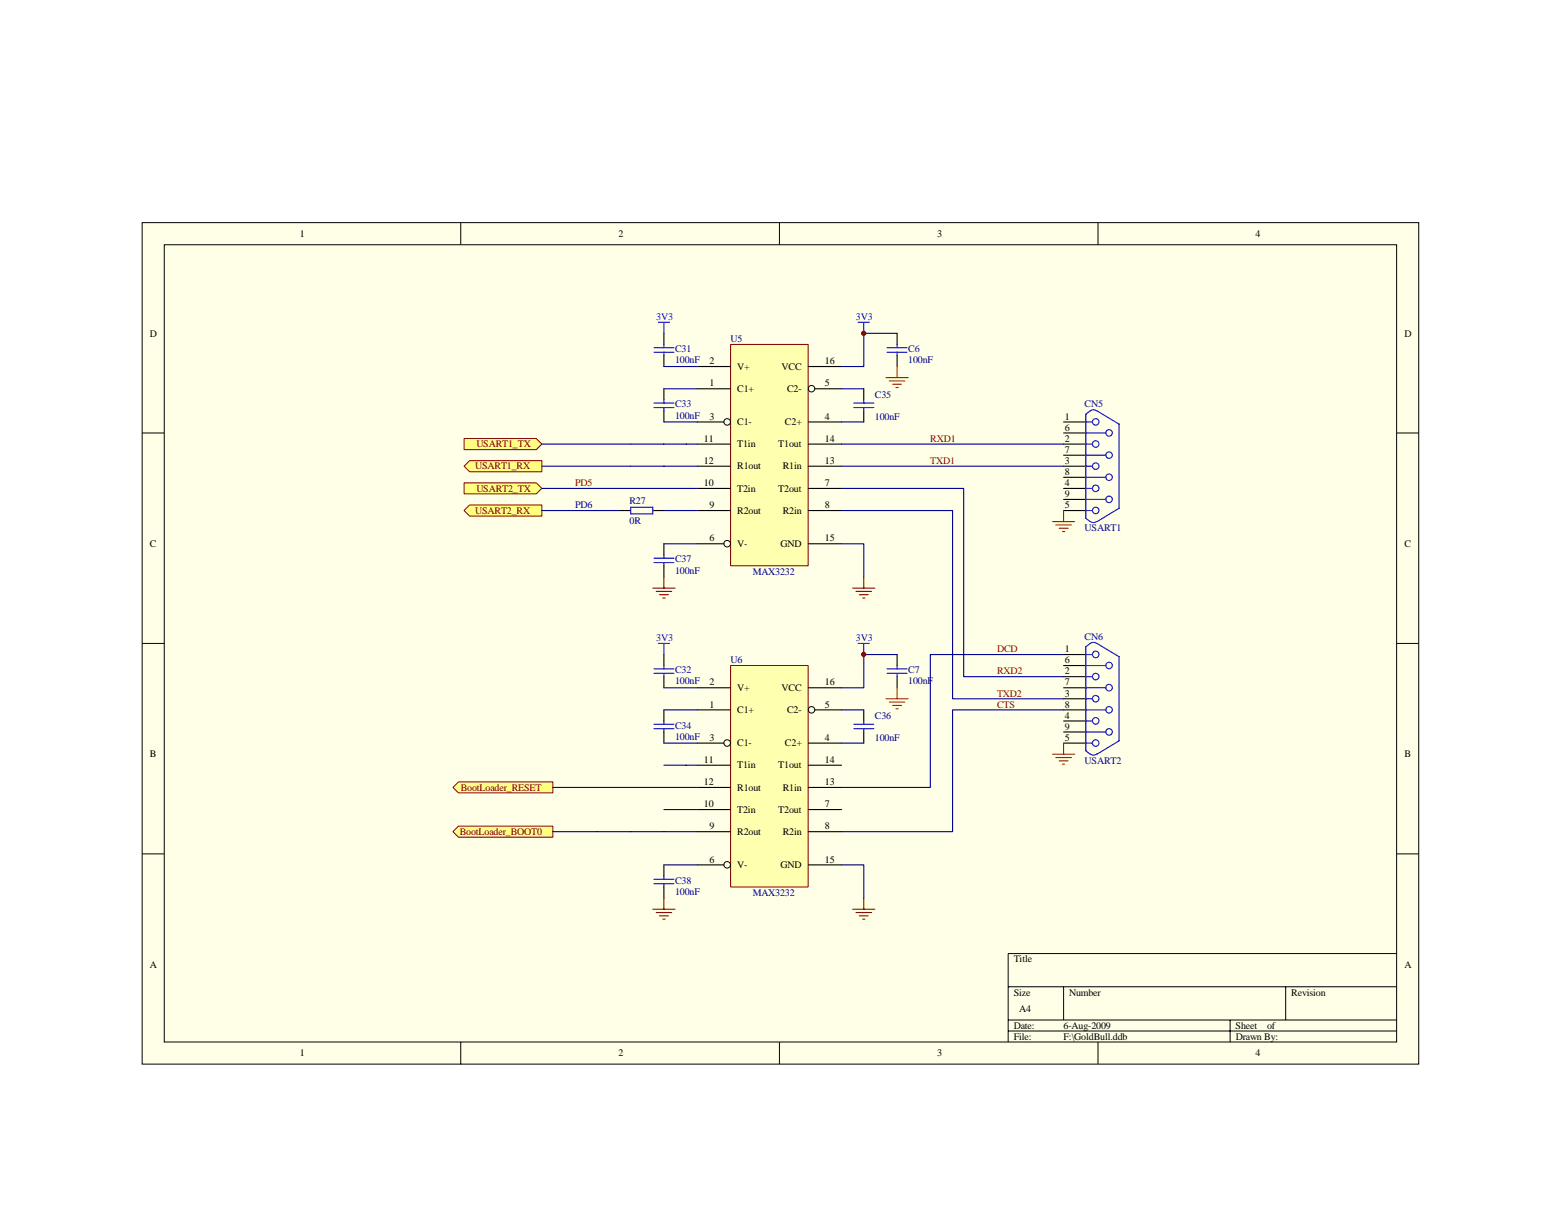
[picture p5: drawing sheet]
<svg xmlns="http://www.w3.org/2000/svg" width="279mm" height="216mm" viewBox="0 0 279 216" stroke-linecap="round" stroke-linejoin="round" font-family="sans-serif">
<path d="M25.4 39.9h228.5v150.6h-228.5z" fill="#ffffe8"/>
<g fill="none" stroke="#000" stroke-width=".18">
<path d="M25.4 39.9h228.5v150.6h-228.5zM82.5 39.9v3.9M139.5 39.9v3.9M196.5 39.9v3.9M29.4 43.8h220.6v142.7h-220.6zM25.4 77.5h4M250 77.5h4M25.4 115.2h4M250 115.2h4M25.4 152.9h4M250 152.9h4M180.4 176.7h69.6"/>
<path d="M190.4 176.7v5.9M230.1 176.7v5.9M250 170.7h-69.6v15.9M82.5 186.6v3.9M139.5 186.6v3.9M180.4 182.6h69.6M180.4 184.6h69.6M196.5 186.6v3.9M220.2 182.6v4"/>
</g>
<path d="M190.4 117.2h4M190.4 119.1h4M190.4 121.1h4M190.4 123.1h4M190.4 125.1h4M190.4 127.1h4M190.4 129.1h4M190.4 131h4M190.4 133h4" fill="none" stroke="#000" stroke-width=".2"/>
<g fill="none" stroke="#00f" stroke-width=".2">
<path d="M194.4 119.1h3.5M194.4 117.2h1.1M196.3 115.2l-.6-.2a1.93 1.93 0 0 0-1.3 .8v18.6a2.15 2.15 0 0 0 1.3 .8l.6-.2M196.3 115.2l4 2.4v15l-4 2.4M194.4 133h1.1M194.4 131h3.5M194.4 129.1h1.1M194.4 127.1h3.5M194.4 125.1h1.1M194.4 123.1h3.5M194.4 121.1h1.1"/>
<circle cx="196.1" cy="117.2" r=".59"/>
<circle cx="198.5" cy="119.1" r=".58"/>
<circle cx="196.1" cy="129" r=".59"/>
<circle cx="196.1" cy="125.1" r=".58"/>
<circle cx="196.1" cy="121.1" r=".58"/>
<circle cx="196.1" cy="133" r=".58"/>
<circle cx="198.5" cy="123.1" r=".59"/>
<circle cx="198.5" cy="131" r=".58"/>
<circle cx="198.5" cy="127.1" r=".58"/>
</g>
<path d="M188.4 135h4M189 135.6h2.8M189.6 136.2h1.6M190.2 136.8h.4M190.4 133v2" fill="none" stroke="#f00" stroke-width=".2"/>
<g fill="#ffff80" stroke="#800000" stroke-width=".18">
<path d="M82.1 147.9h16.9v2h-16.9l-1-1z" fill-rule="evenodd"/>
<path d="M82.1 140h16.9v1.9h-16.9l-1-.9z" fill-rule="evenodd"/>
<path d="M83.1 78.5h12.9l1 1-1 1h-12.9z" fill-rule="evenodd"/>
<path d="M84.1 82.5h12.9v2h-12.9l-1-1z" fill-rule="evenodd"/>
</g>
<path d="M152.6 162.8h4M153.2 163.4h2.8M153.8 164h1.6M154.4 164.5h.4M154.6 160.8v2" fill="none" stroke="#800000" stroke-width=".2"/>
<path d="M130.8 119.2h13.9v39.6h-13.9z" fill="#ffffb0"/>
<path d="M130.8 119.1h13.9v39.7h-13.9z" fill="none" stroke="#800000" stroke-width=".18"/>
<g fill="none" stroke="#000" stroke-width=".2">
<path d="M190.4 75.5h4M190.4 77.5h4M190.4 79.5h4M190.4 81.5h4M190.4 83.5h4M190.4 85.4h4M190.4 87.4h4M190.4 89.4h4M190.4 91.4h4M118.8 117.2v1.9M118.8 121.1v2M118.8 127.1v2"/>
<path d="M118.8 131v2M124.8 137h6M124.8 127.1h6M124.8 133h4.8M124.8 123.1h6M144.7 137h5.9M144.7 133h5.9M144.7 123.1h5.9M145.9 127.1h4.7M154.6 127.1v2M154.6 131v2M118.8 154.8v2"/>
<path d="M118.8 158.8v2M124.8 148.9h6M124.8 141h6M124.8 144.9h6M124.8 154.8h4.8M144.7 148.9h5.9M144.7 141h5.9M144.7 144.9h5.9M144.7 154.8h5.9"/>
</g>
<g fill="none" stroke="#000" stroke-width=".18">
<circle cx="130.2" cy="133" r=".59"/>
<circle cx="145.3" cy="127.1" r=".58"/>
<circle cx="130.2" cy="154.8" r=".59"/>
</g>
<g fill="none" stroke="#00f" stroke-width=".2">
<path d="M194.4 79.5h1.1M194.4 77.5h3.5M194.4 75.5h1.1M196.3 73.6l-.6-.2a1.93 1.93 0 0 0-1.3 .7v18.7l.7 .6M196.3 73.6l4 2.3v15.1l-4 2.4M194.4 91.4h1.1M194.4 89.4h3.5M194.4 87.4h1.1M194.4 85.4h3.5M194.4 83.5h1.1M194.4 81.5h3.5M195.1 93.3l.6 .3 .6-.3"/>
<path d="M117.1 119.7h3.5M118.8 119.1v.6M117.1 130.5h3.5M117.1 129.7h3.5M117.1 120.5h3.5M118.8 120.5v.6M118.8 129.1v.6M118.8 130.5v.5M152.8 130.5h3.6M152.8 129.7h3.6M154.6 129.1v.6M154.6 130.5v.5"/>
<path d="M117.1 157.4h3.5M117.1 158.2h3.5M118.8 156.8v.6M118.8 158.2v.6"/>
<circle cx="196.1" cy="79.5" r=".58"/>
<circle cx="196.1" cy="75.5" r=".58"/>
<circle cx="198.5" cy="77.5" r=".58"/>
<circle cx="196.1" cy="87.4" r=".58"/>
<circle cx="196.1" cy="83.4" r=".58"/>
<circle cx="196.1" cy="91.4" r=".58"/>
<circle cx="198.5" cy="89.4" r=".58"/>
<circle cx="198.5" cy="81.5" r=".58"/>
<circle cx="198.5" cy="85.4" r=".58"/>
</g>
<path d="M116.8 162.8h4M117.5 163.4h2.7M118 164h1.6M118.6 164.5h.4M118.8 160.8v2" fill="none" stroke="#800000" stroke-width=".2"/>
<path d="M154.6 117.2v5.9h-4M118.8 137h6M118.8 123.1h6M118.8 127.1h6M118.8 133h6M150.6 127.1h4M150.6 133h4M118.8 141h6M118.8 144.9h6M118.8 148.9h6M118.8 154.8h6M150.6 154.8h4v6" fill="none" stroke="#000080" stroke-width=".2"/>
<path d="M188.4 93.4h4M189 94h2.8M189.6 94.6h1.6M190.2 95.2h.4M190.4 91.4v2" fill="none" stroke="#f00" stroke-width=".2"/>
<g fill="#ffff80" stroke="#800000" stroke-width=".18">
<path d="M83.1 86.4h12.9l1 1-1 1h-12.9z" fill-rule="evenodd"/>
<path d="M83.1 91.4l1-1h12.9v2h-12.9z" fill-rule="evenodd"/>
</g>
<path d="M106.9 141h11.9M106.9 148.9h11.9" fill="none" stroke="#000080" stroke-width=".2"/>
<path d="M117.8 115.2h2M118.8 115.2v2M153.6 115.2h2M154.6 115.2v2" fill="none" stroke="#00f" stroke-width=".2"/>
<path d="M152.6 105.3h4M153.2 105.9h2.8M153.8 106.5h1.6M154.4 107.1h.4M154.6 103.3v2" fill="none" stroke="#800000" stroke-width=".2"/>
<path d="M130.8 61.7h13.9v39.6h-13.9z" fill="#ffffb0"/>
<path d="M130.8 61.7h13.9v39.6h-13.9z" fill="none" stroke="#800000" stroke-width=".18"/>
<g fill="none" stroke="#000" stroke-width=".2">
<path d="M118.8 59.7v2M160.6 59.7v2M118.8 63.6v2M118.8 69.6v2M118.8 73.6v1.9M124.8 79.5h6M124.8 69.6h6M124.8 75.5h4.8M124.8 65.6h6M144.7 79.5h5.9M144.7 75.5h5.9M144.7 65.6h5.9"/>
<path d="M145.9 69.6h4.7M154.6 69.6v2M154.6 73.6v1.9M160.6 63.6v2M110.9 91.4h2M116.8 91.4h2M118.8 97.3v2M124.8 91.4h6M124.8 83.5h6M124.8 87.4h6M124.8 97.3h4.8M144.7 91.4h5.9"/>
<path d="M144.7 83.5h5.9M144.7 87.4h5.9M144.7 97.3h5.9M118.8 101.3v2M160.6 117.2v1.9M160.6 121.1v2"/>
</g>
<g fill="none" stroke="#000" stroke-width=".18">
<circle cx="130.2" cy="75.5" r=".59"/>
<circle cx="145.3" cy="69.6" r=".58"/>
<circle cx="130.2" cy="97.3" r=".59"/>
</g>
<g fill="none" stroke="#00f" stroke-width=".2">
<path d="M117.8 57.7h2M118.8 57.7v2M153.6 57.7h2M154.6 57.7v2M117.1 73h3.5M117.1 72.2h3.5M117.1 63.1h3.5M117.1 62.3h3.5M118.8 61.7v.6M118.8 63.1v.5M118.8 71.6v.6M118.8 73v.6"/>
<path d="M152.8 73h3.6M152.8 72.2h3.6M154.6 71.6v.6M154.6 73v.6M158.8 63.1h3.5M158.8 62.3h3.5M160.6 61.7v.6M160.6 63.1v.5M112.9 90.8h3.9v1.2h-3.9zM117.1 99.9h3.5M118.8 99.3v.6M117.1 100.7h3.5"/>
<path d="M118.8 100.7v.6M158.8 119.7h3.5M160.6 119.1v.6M158.8 120.5h3.5M160.6 120.5v.6"/>
</g>
<path d="M116.8 105.3h4M117.5 105.9h2.7M118 106.5h1.6M118.6 107.1h.4M118.8 103.3v2" fill="none" stroke="#800000" stroke-width=".2"/>
<g fill="none" stroke="#000080" stroke-width=".2">
<path d="M160.6 59.7h-6v5.9h-4M97 79.5h27.8M118.8 65.6h6M118.8 69.6h6M118.8 75.5h6M150.6 79.5h39.8M150.6 69.6h4M150.6 75.5h4M97 83.5h27.8M97 87.4h27.8M97 91.4h13.9M118.8 91.4h6"/>
<path d="M118.8 97.3h6M150.6 97.3h4v6M150.6 87.4h21.9v33.7h17.9M150.6 91.4h19.9v33.7h19.9M150.6 83.5h39.8M154.6 117.2h6M190.4 117.2h-23.9v23.8h-15.9M190.4 127.1h-19.9v21.8h-19.9M99 141h7.9M99 148.9h7.9"/>
</g>
<path d="M158.6 67.6h4M159.2 68.2h2.8M159.8 68.8h1.6M160.4 69.4h.4M160.6 65.6v2M158.6 125.1h4M159.2 125.7h2.8M159.8 126.3h1.6M160.4 126.9h.4M160.6 123.1v2" fill="none" stroke="#f00" stroke-width=".2"/>
<g fill="#800000" stroke="#800000" stroke-width=".18">
<circle cx="154.6" cy="117.2" r=".39"/>
<circle cx="154.6" cy="59.7" r=".39"/>
</g>
<g font-size="1.8">
<text x="53.7" y="42.4">1</text>
<text x="110.7" y="42.4">2</text>
<text x="167.7" y="42.4">3</text>
<text x="224.7" y="42.4">4</text>
<text x="26.8" y="60.3">D</text>
<text x="127" y="65.2">2</text>
<text x="147.7" y="65.2">16</text>
<text x="251.4" y="60.3">D</text>
<text x="127" y="69.2">1</text>
<text x="132" y="70.2">C1+</text>
<text x="132" y="66.2">V+</text>
<text x="139.9" y="66.2">VCC</text>
<text x="140.9" y="70.2">C2-</text>
<text x="147.7" y="69.2">5</text>
<text x="127" y="75.1">3</text>
<text x="132" y="76.1">C1-</text>
<text x="140.5" y="76.1">C2+</text>
<text x="147.7" y="75.1">4</text>
<text x="190.6" y="75.1">1</text>
<text x="190.6" y="77.1">6</text>
<text x="126" y="79.1">11</text>
<text x="126" y="83.1">12</text>
<text x="132" y="80.1">T1in</text>
<text x="139.3" y="80.1">T1out</text>
<text x="147.7" y="79.1">14</text>
<text x="147.7" y="83.1">13</text>
<text x="190.6" y="79.1">2</text>
<text x="190.6" y="81.1">7</text>
<text x="190.6" y="83.1">3</text>
<text x="126" y="87">10</text>
<text x="132" y="84">R1out</text>
<text x="132" y="88">T2in</text>
<text x="139.3" y="88">T2out</text>
<text x="140.1" y="84">R1in</text>
<text x="147.7" y="87">7</text>
<text x="190.6" y="85">8</text>
<text x="190.6" y="87">4</text>
<text x="190.6" y="89">9</text>
<text x="127" y="91">9</text>
<text x="132" y="92">R2out</text>
<text x="140.1" y="92">R2in</text>
<text x="147.7" y="91">8</text>
<text x="190.6" y="91">5</text>
<text x="26.8" y="97.9">C</text>
<text x="127" y="96.9">6</text>
<text x="132" y="97.9">V-</text>
<text x="139.7" y="97.9">GND</text>
<text x="147.7" y="96.9">15</text>
<text x="251.4" y="97.9">C</text>
<text x="190.6" y="116.8">1</text>
<text x="190.6" y="118.7">6</text>
<text x="127" y="122.7">2</text>
<text x="132" y="123.7">V+</text>
<text x="139.9" y="123.7">VCC</text>
<text x="147.7" y="122.7">16</text>
<text x="190.6" y="120.7">2</text>
<text x="190.6" y="122.7">7</text>
<text x="190.6" y="124.7">3</text>
<text x="127" y="126.7">1</text>
<text x="132" y="127.7">C1+</text>
<text x="140.9" y="127.7">C2-</text>
<text x="147.7" y="126.7">5</text>
<text x="190.6" y="126.7">8</text>
<text x="190.6" y="128.7">4</text>
<text x="190.6" y="130.6">9</text>
<text x="26.8" y="135.6">B</text>
<text x="126" y="136.6">11</text>
<text x="127" y="132.6">3</text>
<text x="132" y="137.6">T1in</text>
<text x="132" y="133.6">C1-</text>
<text x="139.3" y="137.6">T1out</text>
<text x="140.5" y="133.6">C2+</text>
<text x="147.7" y="136.6">14</text>
<text x="147.7" y="132.6">4</text>
<text x="190.6" y="132.6">5</text>
<text x="251.4" y="135.6">B</text>
<text x="126" y="140.5">12</text>
<text x="132" y="141.5">R1out</text>
<text x="140.1" y="141.5">R1in</text>
<text x="147.7" y="140.5">13</text>
<text x="126" y="144.5">10</text>
<text x="127" y="148.5">9</text>
<text x="132" y="149.5">R2out</text>
<text x="132" y="145.5">T2in</text>
<text x="139.3" y="145.5">T2out</text>
<text x="140.1" y="149.5">R2in</text>
<text x="147.7" y="144.5">7</text>
<text x="147.7" y="148.5">8</text>
<text x="127" y="154.4">6</text>
<text x="132" y="155.4">V-</text>
<text x="139.7" y="155.4">GND</text>
<text x="147.7" y="154.4">15</text>
<text x="26.8" y="173.2">A</text>
<text x="181.4" y="172.3">Title</text>
<text x="251.4" y="173.2">A</text>
<text x="181.4" y="178.2">Size</text>
<text x="191.4" y="178.2">Number</text>
<text x="231.1" y="178.2">Revision</text>
<text x="181.4" y="184.2">Date:</text>
<text x="182.4" y="181.2">A4</text>
<text x="190.4" y="184.2">6-Aug-2009</text>
<text x="221.2" y="184.2">Sheet</text>
<text x="226.8" y="184.2">of</text>
<text x="53.7" y="189.1">1</text>
<text x="110.7" y="189.1">2</text>
<text x="167.7" y="189.1">3</text>
<text x="181.4" y="186.1">File:</text>
<text x="190.4" y="186.1">F:\GoldBull.ddb</text>
<text x="221.2" y="186.1">Drawn By:</text>
<text x="224.7" y="189.1">4</text>
</g>
<g font-size="1.8" fill="#00f">
<text x="117.5" y="57.3">3V3</text>
<text x="153.2" y="57.3">3V3</text>
<text x="117.5" y="114.8">3V3</text>
<text x="153.2" y="114.8">3V3</text>
</g>
<g font-size="1.8" fill="#000080">
<text x="120.8" y="63">C31</text>
<text x="120.8" y="65">100nF</text>
<text x="130.8" y="61.2">U5</text>
<text x="162.6" y="63">C6</text>
<text x="162.6" y="65">100nF</text>
<text x="156.6" y="71.2">C35</text>
<text x="120.8" y="72.9">C33</text>
<text x="120.8" y="74.9">100nF</text>
<text x="156.6" y="75.1">100nF</text>
<text x="194.1" y="72.9">CN5</text>
<text x="102.9" y="91">PD6</text>
<text x="112.7" y="90.2">R27</text>
<text x="112.7" y="93.7">0R</text>
<text x="194.1" y="95.1">USART1</text>
<text x="120.8" y="100.7">C37</text>
<text x="120.8" y="102.7">100nF</text>
<text x="134.7" y="102.9">MAX3232</text>
<text x="130.8" y="118.7">U6</text>
<text x="194.1" y="114.6">CN6</text>
<text x="120.8" y="120.5">C32</text>
<text x="120.8" y="122.5">100nF</text>
<text x="162.6" y="120.5">C7</text>
<text x="162.6" y="122.5">100nF</text>
<text x="120.8" y="130.4">C34</text>
<text x="156.6" y="128.7">C36</text>
<text x="120.8" y="132.4">100nF</text>
<text x="156.6" y="132.6">100nF</text>
<text x="194.1" y="136.8">USART2</text>
<text x="120.8" y="158.2">C38</text>
<text x="120.8" y="160.2">100nF</text>
<text x="134.7" y="160.4">MAX3232</text>
</g>
<g font-size="1.8" fill="#800000">
<text x="85.3" y="80.1">USART1_TX</text>
<text x="166.5" y="79.1">RXD1</text>
<text x="166.5" y="83.1">TXD1</text>
<text x="85" y="84">USART1_RX</text>
<text x="85.3" y="88">USART2_TX</text>
<text x="102.9" y="87">PD5</text>
<text x="85" y="92">USART2_RX</text>
<text x="178.5" y="116.8">DCD</text>
<text x="178.5" y="120.7">RXD2</text>
<text x="178.5" y="124.7">TXD2</text>
<text x="178.5" y="126.7">CTS</text>
<text x="82.5" y="141.5">BootLoader_RESET</text>
<text x="82.3" y="149.5">BootLoader_BOOT0</text>
</g>
</svg>
